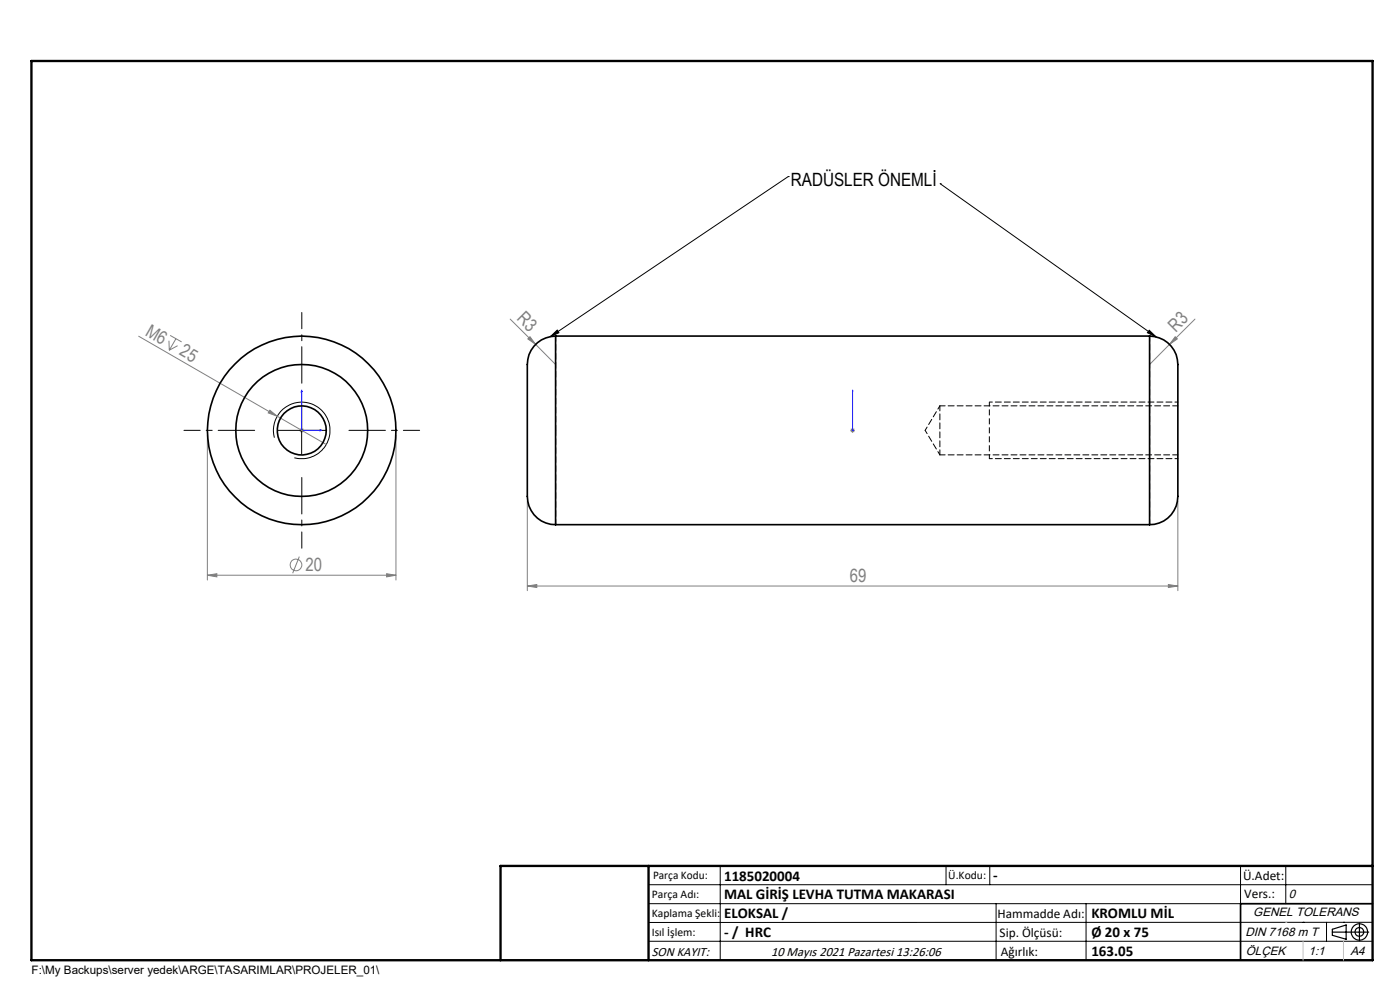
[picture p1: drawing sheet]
<svg xmlns="http://www.w3.org/2000/svg" width="297mm" height="210mm" viewBox="0 0 297 210" stroke-linecap="round" stroke-linejoin="round" font-family="sans-serif">
<g fill="none" stroke="#808080" stroke-width=".21">
<path d="M29.4 71.3l29.4 17M35.8 72.3l.1 2M36.1 71.1l2.4 1.4M37.3 71.9l-1.4 2.4M37.7 73.3l-1.8 1M108.2 67.7l5.4 5.4M112.4 71.4l1.2 1.7-1.6-1.2zM113.6 73.1l4.3 4.2M248.1 73.1l-4.2 4.2M249.3 71.4l.5 .5-1.7 1.2zM253.5 67.7l-5.4 5.4M44 92.3v30.7"/>
<path d="M57.3 87l1.5 1.3-1.9-.7zM58.8 88.3l10.4 6M63.5 91.3h1M63.6 90.9l.7 .7M64 90.8v1M64.3 90.9l-.7 .7M84 92.3v30.7M180.4 91.3h1M180.5 90.9l.7 .7M180.9 90.8v1M181.2 90.9l-.7 .7M63.5 118.1l-1.4 3.5"/>
<path d="M111.9 106.3v19M249.9 106.3v19M44 122l2-.3v.7zM44 122h40M82 121.7l2 .3-2 .4zM111.9 124.3l2-.3v.6zM111.9 124.3h138M247.9 124l2 .3-2 .3z"/>
<circle cx="62.8" cy="119.8" r="1.24"/>
</g>
<g fill="none" stroke="#000" stroke-width=".21">
<path d="M167.2 37.5h.1M167.2 37.5l-50.5 33.9M199.5 39h.1M199.5 39l45.8 32.5M116.7 71.4l1.5-1.4 .4 .6zM243.8 70.1l1.5 1.4-1.9-.9zM58.2 92.8a6 6 0 0 1 5.3-7.5 6 6 0 0 1 6.5 6.6 6 6 0 0 1-7.6 5.2M59 91.3h10M64 86.3v10M137.6 187.7h153.6M137.6 191.7h153.6M137.6 199.7h153.6"/>
<path d="M152.8 183.7v20M200.7 183.7v4M210 183.7v4M211.3 191.7v12M230.4 191.7v12M263.2 183.7v20M272.8 183.7v8M276.4 195.6h.1M281.4 195.6v4.1M285 195.6h.1M291.2 195.6l-153.6 .1"/>
</g>
<path d="M209.9 97.3v-12" fill="none" stroke="#000" stroke-width=".21" stroke-dasharray="1.3 .6" stroke-dashoffset=".4" stroke-linecap="butt"/>
<g fill="none" stroke="#000" stroke-width=".25">
<path d="M282.6 197.7h7.8M282.6 197.1l3-.9v3l-3-.8zM288.4 195.8v3.8M106.2 203.7h185"/>
<circle cx="288.4" cy="197.7" r="1.74"/>
<circle cx="288.4" cy="197.7" r=".93"/>
</g>
<path d="M64 82.7v8.6h4.3M64 82.7l.1 .4h-.2zM67.9 91.2l.4 .1-.4 .1zM180.9 91.2v.2zM180.9 82.7v.4v-.4M180.9 91.3h.1M180.9 82.7v8.6" fill="none" stroke="#00f" stroke-width=".21"/>
<path d="M54 91.3h-15M64 81.3v-15M74 91.3h15M64 101.3v15" fill="none" stroke="#000" stroke-width=".21" stroke-dasharray="15.2 1.3 1.3 1.3" stroke-dashoffset="7.5"/>
<path d="M209.9 97.3h40M249.9 85.3h-40" fill="none" stroke="#000" stroke-width=".21" stroke-dasharray="1.3 .6" stroke-dashoffset=".6"/>
<path d="M209.9 97.3h.1" fill="none" stroke="#000" stroke-width=".21" stroke-dasharray="1.3 .6"/>
<path d="M291.2 191.7h-28v12" fill="none" stroke="#000" stroke-width=".35"/>
<path d="M6.7 12.9h284.5v190.8h-284.5zM137.6 183.7v20M291.2 183.7h-185v20" fill="none" stroke="#000" stroke-width=".5"/>
<path d="M276.4 199.7v4M285 199.7v4" fill="none" stroke="#c0c0c0" stroke-width=".21"/>
<path d="M272.8 195.6h.1" fill="none" stroke="#c0c0c0" stroke-width=".25"/>
<path d="M116.7 71.4l1.5-1.4 .4 .6zM243.8 70.1l1.5 1.4-1.9-.9z" fill="#000"/>
<g fill="#00f">
<path d="M67.9 91.2l.4 .1-.4 .1zM64 82.7l.1 .4h-.2z"/>
<path d="M180.9 91.2v.2zM180.9 82.7v.4z"/>
</g>
<g fill="#808080">
<path d="M112.4 71.4l1.2 1.7-1.6-1.2z"/>
<path d="M57.3 87l1.5 1.3-1.9-.7z"/>
<path d="M249.3 71.4l.5 .5-1.7 1.2z"/>
<path d="M44 122l2-.3v.7zM82 121.7l2 .3-2 .4zM111.9 124.3l2-.3v.6zM247.9 124l2 .3-2 .3z"/>
</g>
<g fill="none" stroke="#000" stroke-width=".35">
<path d="M117.9 71.3a6.2 6.2 0 0 0-6 7.2v24.1a15.8 15.8 0 0 0 .3 4.7 6 6 0 0 0 5.7 4M117.9 71.3v40M117.9 71.3h126M243.9 71.3a6.2 6.2 0 0 1 6 7.2v24.1a15.8 15.8 0 0 1-.4 4.7 6 6 0 0 1-5.6 4M243.9 71.3v40M117.9 111.3h126"/>
<circle cx="64" cy="91.3" r="20"/>
<circle cx="64" cy="91.3" r="14"/>
<circle cx="64" cy="91.3" r="5.2"/>
</g>
<path d="M243.9 71.3v20M117.9 91.3v-20M199.4 86.1v10.4M243.9 91.3v20M117.9 111.3v-20" fill="none" stroke="#000" stroke-width=".21" stroke-dasharray="1.3 .6" stroke-dashoffset=".2"/>
<path d="M196.3 91.3l3.1 5.2M199.4 86.1l-3.1 5.2" fill="none" stroke="#000" stroke-width=".21" stroke-dasharray="1.3 .6" stroke-dashoffset=".5"/>
<path d="M199.4 96.5h50.5M249.9 86.1h-50.5" fill="none" stroke="#000" stroke-width=".21" stroke-dasharray="1.3 .6" stroke-dashoffset=".1"/>
<text font-size="3.9" x="167.8" y="39.4">RADÜSLER ÖNEMLİ</text>
<g font-size="3.9" fill="#808080">
<text x="30.6" y="71" transform="rotate(30 30.6 71)">M6</text>
<text x="109.5" y="67.7" transform="rotate(45 109.5 67.7)">R3</text>
<text x="249.4" y="70.6" transform="rotate(-45 249.4 70.6)">R3</text>
<text x="37.9" y="75.2" transform="rotate(30 37.9 75.2)">25</text>
<text x="64.8" y="121.1">20</text>
<text x="180.3" y="123.4">69</text>
</g>
<g font-size="3.2">
<text x="153.6" y="186.8">1185020004</text>
<text x="153.6" y="190.8">MAL GİRİŞ LEVHA TUTMA MAKARASI</text>
<text x="210.7" y="186.6">-</text>
<text x="153.6" y="194.8">ELOKSAL /</text>
<text x="231.5" y="194.8">KROMLU MİL</text>
<text x="153.6" y="198.8">- / HRC</text>
<text x="231.5" y="198.7">Ø 20 x 75</text>
<text x="231.5" y="202.8">163.05</text>
</g>
<g font-size="2.8">
<text x="263.7" y="186.7">Ü.Adet:</text>
<text x="263.9" y="190.5">Vers.:</text>
<text x="211.6" y="194.8">Hammadde Adı:</text>
<text x="138.3" y="202.8">SON KAYIT:</text>
<text x="163.6" y="202.8">10 Mayıs 2021 Pazartesi 13:26:06</text>
<text x="212.1" y="198.7">Sip. Ölçüsü:</text>
<text x="212.3" y="202.7">Ağırlık:</text>
</g>
<g font-size="2.6">
<text x="273.4" y="190.4">0</text>
<text x="265.9" y="194.4">GENEL TOLERANS</text>
<text x="264.2" y="198.5">DIN 7168 m T</text>
<text x="264.3" y="202.6">ÖLÇEK</text>
<text x="277.6" y="202.6">1:1</text>
<text x="286.5" y="202.6">A4</text>
</g>
<g font-size="2.5">
<text x="138.3" y="190.5">Parça Adı:</text>
<text x="138.5" y="186.5">Parça Kodu:</text>
<text x="201.2" y="186.5">Ü.Kodu:</text>
<text x="138.3" y="194.5">Kaplama Şekli:</text>
<text x="138.3" y="198.6">Isıl İşlem:</text>
<text x="6.7" y="206.7">F:\My Backups\server yedek\ARGE\TASARIMLAR\PROJELER_01\</text>
</g>
</svg>
